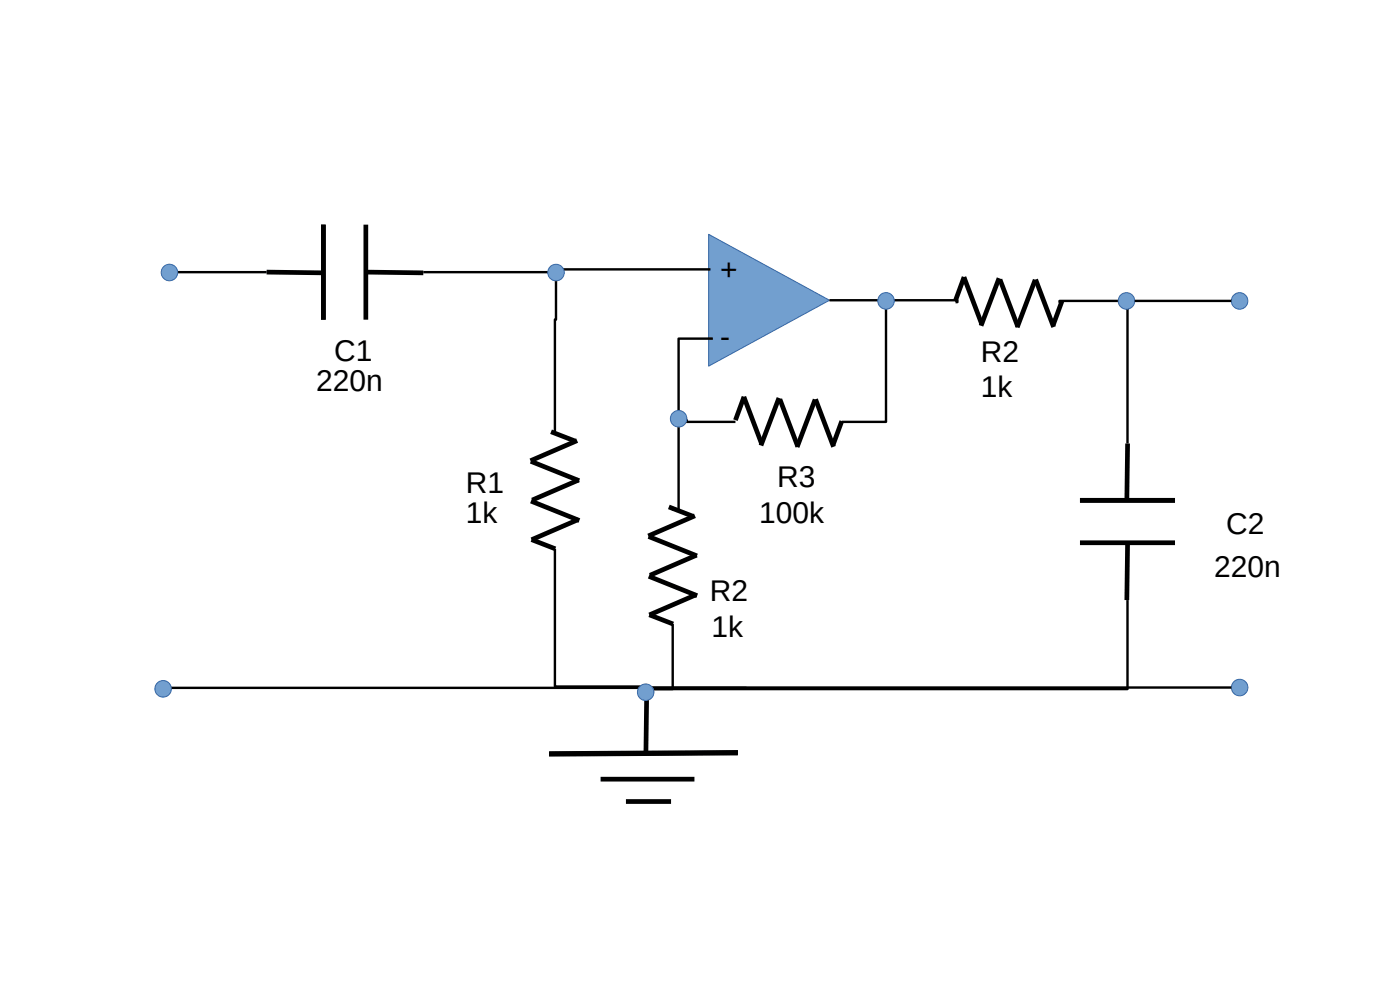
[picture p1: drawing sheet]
<svg xmlns="http://www.w3.org/2000/svg" width="297mm" height="210mm" viewBox="0 0 297 210" stroke-linecap="round" stroke-linejoin="round" font-family="sans-serif">
<circle cx="153" cy="71.8" r="1.75" fill="#729fcf"/>
<circle cx="153" cy="71.8" r="1.75" fill="none" stroke="#3465a4" stroke-width=".21"/>
<path d="M56.6 57.7l12.2 .2M68.6 47.7v20.1M77.6 57.7l12.2 .2M77.6 47.7v20.1M112.6 97.9l10.3 4.1M116.9 91.6l5 1.9M122.4 93.5l-9.9 4.2M112.6 106.3l10.3 4.1M112.8 114.5l5 1.9M122.7 110.2l-9.9 4.3M122.8 101.8l-9.9 4.3" fill="none" stroke="#000" stroke-width="1" stroke-linecap="butt"/>
<path d="M150.3 49.7l25.7 14-25.7 14z" fill="#729fcf"/>
<path d="M150.3 49.7l25.7 14-25.7 14z" fill="none" stroke="#3465a4" stroke-width=".21"/>
<g fill="none" stroke="#000" stroke-width="1" stroke-linecap="butt">
<path d="M211.9 59l-3.8 10.1M212.1 59.3l3.9 10.1M219.6 59.3l-3.8 10.1M219.7 59.3l3.8 10.1M202.7 63.7l1.8-4.9 3.8 10.1M225.3 63.9l-1.8 5M157.8 84.2l3.8 10.1M157.8 84.2l-1.8 4.9M165.2 84.4l-3.8 10.1M165.4 84.7l3.9 10.1M172.9 84.7l-3.8 10.1M173 84.7l3.8 10.1"/>
<path d="M178.6 89.3l-1.8 5M239.2 94.1l-.2 12.2M137.6 113.8l10.3 4.1M141.9 107.5l5 2M147.4 109.4l-9.9 4.3M147.8 117.8l-9.9 4.2M229.1 106.1h20.2M229.1 115.1h20.2M239.2 115.1l-.2 12.2M137.6 122.2l10.3 4.2M147.7 126.2l-10 4.2 5.1 2M137.2 147.2l-.2 12.2"/>
<path d="M156.5 159.7l-40 .3M156.6 159.6l-40.1 .3M127.4 165.3h19.9M132.8 170h9.6"/>
</g>
<path d="M56.6 57.7h-19.7l.8 .1M89.8 57.7h28.4l-2 .1M117.9 59.6v8.2h-.2v23.8M150.7 57.1h-33v.7h2M151.2 71.8h-7.2v15.3M176 63.7h27.1v.4h-.4M188 65.6v23.9h-9.4M144 90.6v17.5h-1.3v-.6M145.7 88.8l-.1 .7h10.4" fill="none" stroke="#000" stroke-width=".51"/>
<circle cx="188" cy="63.8" r="1.75" fill="#729fcf"/>
<circle cx="188" cy="63.8" r="1.75" fill="none" stroke="#3465a4" stroke-width=".21"/>
<circle cx="144" cy="88.8" r="1.75" fill="#729fcf"/>
<circle cx="144" cy="88.8" r="1.75" fill="none" stroke="#3465a4" stroke-width=".21"/>
<circle cx="118" cy="57.8" r="1.75" fill="#729fcf"/>
<circle cx="118" cy="57.8" r="1.75" fill="none" stroke="#3465a4" stroke-width=".21"/>
<circle cx="35.9" cy="57.8" r="1.75" fill="#729fcf"/>
<circle cx="35.9" cy="57.8" r="1.75" fill="none" stroke="#3465a4" stroke-width=".21"/>
<path d="M237.2 63.8h-12.4v.3h.5M239 65.6v-2h.2v30.5" fill="none" stroke="#000" stroke-width=".51"/>
<circle cx="239" cy="63.8" r="1.75" fill="#729fcf"/>
<circle cx="239" cy="63.8" r="1.75" fill="none" stroke="#3465a4" stroke-width=".21"/>
<path d="M117.7 116.4v29.2h18.8v1.6M142.7 132.4v13.8h-6.2v1M239.2 127.3v18.9h-102.7v1" fill="none" stroke="#000" stroke-width=".51"/>
<circle cx="263" cy="63.8" r="1.75" fill="#729fcf"/>
<circle cx="263" cy="63.8" r="1.75" fill="none" stroke="#3465a4" stroke-width=".21"/>
<circle cx="263" cy="145.8" r="1.75" fill="#729fcf"/>
<circle cx="263" cy="145.8" r="1.75" fill="none" stroke="#3465a4" stroke-width=".21"/>
<path d="M240.7 63.8h20.5M158.4 145.9h-123.3v1h.7M261.2 145.8h-123.3v1h.8" fill="none" stroke="#000" stroke-width=".51"/>
<circle cx="137" cy="146.8" r="1.75" fill="#729fcf"/>
<circle cx="137" cy="146.8" r="1.75" fill="none" stroke="#3465a4" stroke-width=".21"/>
<circle cx="34.6" cy="146.1" r="1.75" fill="#729fcf"/>
<circle cx="34.6" cy="146.1" r="1.75" fill="none" stroke="#3465a4" stroke-width=".21"/>
<g font-size="6.3">
<text x="152.8" y="59.4">+</text>
<text x="70.9" y="76.5">C1</text>
<text x="152.8" y="73.6">-</text>
<text x="208.1" y="76.7">R2</text>
<text x="67.1" y="83">220n</text>
<text x="208.1" y="84.3">1k</text>
<text x="98.9" y="104.6">R1</text>
<text x="164.9" y="103.4">R3</text>
<text x="98.9" y="111">1k</text>
<text x="161.1" y="111">100k</text>
<text x="260.1" y="113.3">C2</text>
<text x="257.6" y="122.4">220n</text>
<text x="150.6" y="127.5">R2</text>
<text x="150.9" y="135.1">1k</text>
</g>
</svg>
